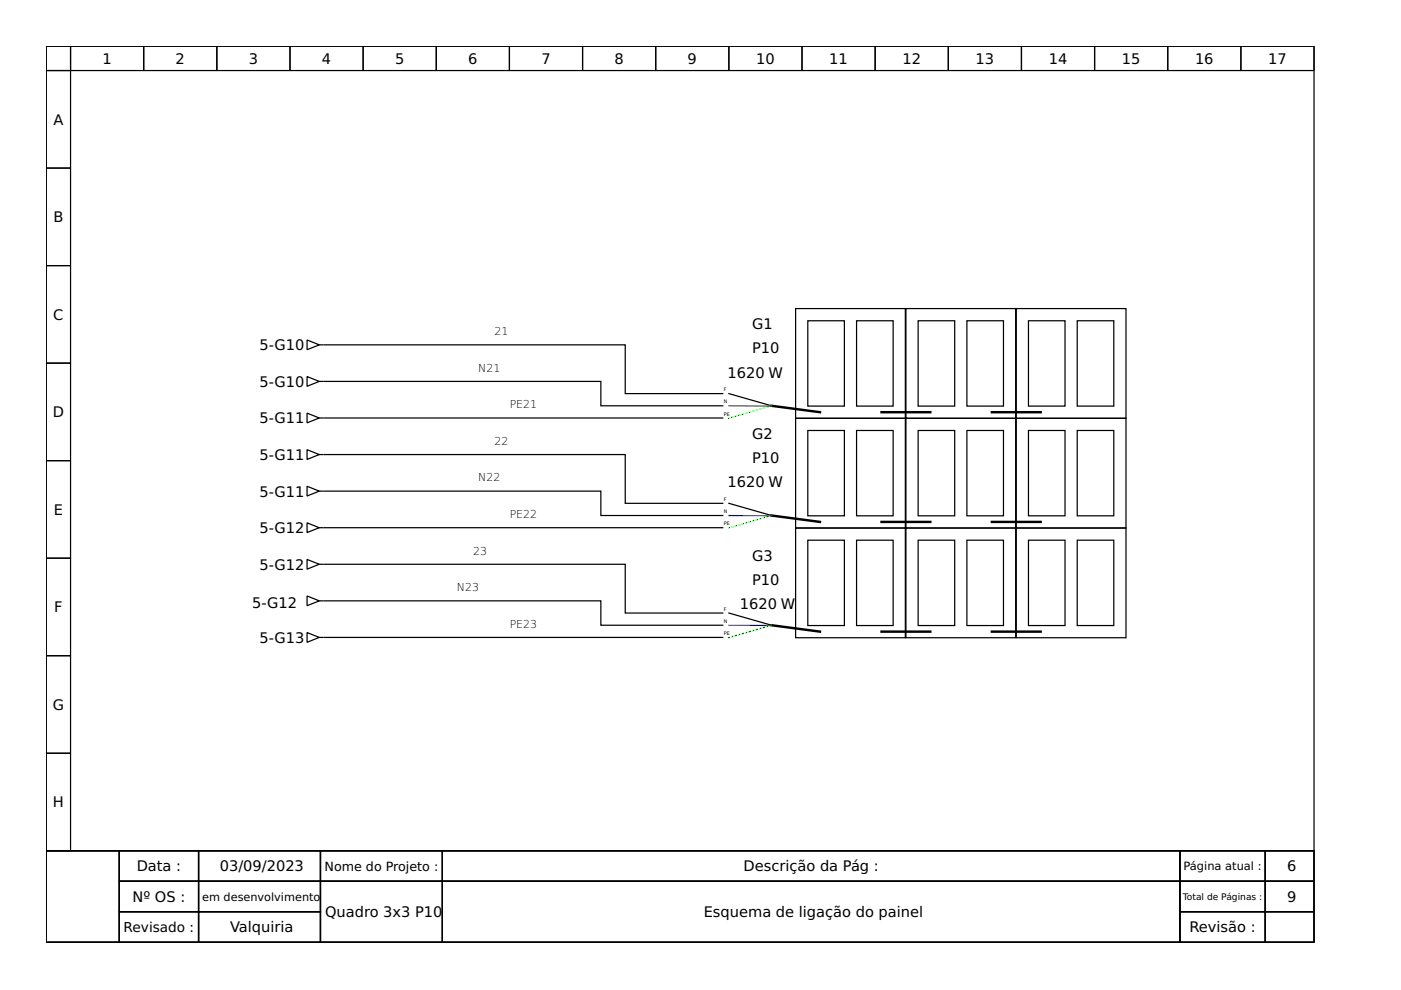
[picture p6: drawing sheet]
<svg xmlns="http://www.w3.org/2000/svg" width="297mm" height="210mm" viewBox="0 0 297 210" stroke-linecap="round" stroke-linejoin="round" font-family="sans-serif">
<g fill="none" stroke="#000" stroke-width=".26">
<path d="M9.8 9.8h268.8v170.6h-268.8zM9.8 9.8h5.2v5.2h-5.2zM9.8 15h5.2v20.6h-5.2zM15 9.8h15.5v5.2h-15.5zM30.5 9.8h15.5v5.2h-15.5zM46 9.8h15.5v5.2h-15.5zM61.5 9.8h15.5v5.2h-15.5zM77 9.8h15.5v5.2h-15.5zM92.5 9.8h15.5v5.2h-15.5zM108 9.8h15.5v5.2h-15.5zM123.5 9.8h15.5v5.2h-15.5zM139 9.8h15.5v5.2h-15.5z"/>
<path d="M154.5 9.8h15.5v5.2h-15.5zM170 9.8h15.6v5.2h-15.6zM185.6 9.8h15.5v5.2h-15.5zM201.1 9.8h15.5v5.2h-15.5zM216.6 9.8h15.5v5.2h-15.5zM232.1 9.8h15.5v5.2h-15.5zM247.6 9.8h15.5v5.2h-15.5zM263.1 9.8h15.5v5.2h-15.5zM9.8 35.6h5.2v20.7h-5.2zM9.8 56.3h5.2v20.7h-5.2zM9.8 77h5.2v20.7h-5.2zM65.1 79.8l2.6 1.1-2.6 1z"/>
<path d="M65.1 72.1l2.6 1-2.6 1zM67.7 73.1h.8M68.7 73.1h63.9v10.4h20.6M168.7 65.4h23.2v23.3h-23.2zM171.3 68h7.7v18.1h-7.7zM181.6 68h7.8v18.1h-7.8zM192.1 65.4h23.2v23.3h-23.2zM194.7 68h7.7v18.1h-7.7zM205 68h7.8v18.1h-7.8zM215.5 65.4h23.2v23.3h-23.2zM218.1 68h7.7v18.1h-7.7zM228.4 68h7.7v18.1h-7.7z"/>
<path d="M9.8 97.7h5.2v20.6h-5.2zM65.1 95.3l2.6 1.1-2.6 1zM65.1 87.6l2.6 1-2.6 1.1zM67.7 96.4h.8M67.7 80.9h.8M67.7 88.6h.8M68.7 88.6h84.5M68.7 96.4h63.9v10.3h20.6M68.7 80.9h58.7v5.1h25.8M154.5 83.5l9.1 2.5M168.7 88.7h23.2v23.3h-23.2zM171.3 91.3h7.7v18.1h-7.7z"/>
<path d="M181.6 91.3h7.8v18.1h-7.8zM192.1 88.7h23.2v23.3h-23.2zM194.7 91.3h7.7v18.1h-7.7zM205 91.3h7.8v18.1h-7.8zM215.5 88.7h23.2v23.3h-23.2zM218.1 91.3h7.7v18.1h-7.7zM228.4 91.3h7.7v18.1h-7.7zM9.8 118.3h5.2v20.7h-5.2zM65.1 118.6l2.6 1-2.6 1.1zM65.1 110.9l2.6 1-2.6 1zM65.1 103.1l2.6 1-2.6 1.1zM67.7 119.6h.8"/>
<path d="M67.7 111.9h.8M67.7 104.1h.8M68.7 119.6h63.9v10.4h20.6M68.7 104.1h58.7v5.2h25.8M68.7 111.9h84.5M154.5 106.7l9.1 2.6M168.7 112h23.2v23.2h-23.2zM171.3 114.5h7.7v18.1h-7.7zM181.6 114.5h7.8v18.1h-7.8zM192.1 112h23.2v23.2h-23.2zM194.7 114.5h7.7v18.1h-7.7zM205 114.5h7.8v18.1h-7.8z"/>
<path d="M215.5 112h23.2v23.2h-23.2zM218.1 114.5h7.7v18.1h-7.7zM228.4 114.5h7.7v18.1h-7.7zM9.8 139h5.2v20.7h-5.2zM65.1 126.4l2.6 1-2.6 1zM65.1 134.1l2.6 1-2.6 1.1zM67.7 127.4h.8M67.7 135.1h.8M68.7 135.1h84.5M68.7 127.4h58.7v5.2h25.8M154.5 130l9.1 2.6M9.8 159.7h5.2v20.7h-5.2z"/>
<path d="M9.8 180.4h268.8v19.4h-268.8zM9.8 180.4h15.5v19.4h-15.5zM25.3 180.4h16.8v6.4h-16.8zM25.3 186.8h16.8v6.5h-16.8zM25.3 193.3h16.8v6.5h-16.8zM42.1 180.4h25.8v6.4h-25.8zM42.1 186.8h25.8v6.5h-25.8zM42.1 193.3h25.8v6.5h-25.8zM67.9 180.4h25.9v6.4h-25.9zM67.9 186.8h25.9v13h-25.9zM93.8 180.4h156.4v6.4h-156.4zM93.8 186.8h156.4v13h-156.4z"/>
<path d="M250.2 180.4h18.1v6.4h-18.1zM250.2 186.8h18.1v6.5h-18.1zM250.2 193.3h18.1v6.5h-18.1zM268.3 180.4h10.3v6.4h-10.3zM268.3 186.8h10.3v6.5h-10.3zM268.3 193.3h10.3v6.5h-10.3z"/>
</g>
<path d="M163.6 86l10.3 1.4M186.9 87.4h10.3M210.3 87.4h10.3M163.6 109.3l10.3 1.4M186.9 110.7h10.3M210.3 110.7h10.3M163.6 132.6l10.3 1.3M186.9 133.9h10.3M210.3 133.9h10.3" fill="none" stroke="#000" stroke-width=".52"/>
<path d="M154.5 86l8.8 .1M154.5 109.3l8.8 .1M154.5 132.6h8.8" fill="none" stroke="#00f" stroke-width=".26"/>
<path d="M163.6 86l-9.1 2.7M163.6 109.3l-9.1 2.7M163.6 132.6l-9.1 2.6" fill="none" stroke="#0f0" stroke-width=".26" stroke-dasharray=".3 .5"/>
<g font-size="3.1">
<text x="21.7" y="13.5">1</text>
<text x="37.2" y="13.5">2</text>
<text x="52.7" y="13.5">3</text>
<text x="68.3" y="13.5">4</text>
<text x="83.8" y="13.5">5</text>
<text x="99.3" y="13.5">6</text>
<text x="114.8" y="13.5">7</text>
<text x="130.3" y="13.5">8</text>
<text x="145.8" y="13.5">9</text>
<text x="160.3" y="13.5">10</text>
<text x="175.8" y="13.5">11</text>
<text x="191.3" y="13.5">12</text>
<text x="206.8" y="13.5">13</text>
<text x="222.4" y="13.5">14</text>
<text x="237.9" y="13.5">15</text>
<text x="253.4" y="13.5">16</text>
<text x="268.9" y="13.5">17</text>
<text x="11.3" y="26.5">A</text>
<text x="11.3" y="47.1">B</text>
<text x="11.3" y="67.8">C</text>
<text x="159.4" y="69.8">G1</text>
<text x="55" y="74.3">5-G10</text>
<text x="159.4" y="74.9">P10</text>
<text x="55" y="82">5-G10</text>
<text x="154.3" y="80.1">1620 W</text>
<text x="11.2" y="88.5">D</text>
<text x="55" y="89.8">5-G11</text>
<text x="159.4" y="93">G2</text>
<text x="55" y="97.5">5-G11</text>
<text x="159.4" y="98.2">P10</text>
<text x="55" y="105.3">5-G11</text>
<text x="154.3" y="103.4">1620 W</text>
<text x="11.4" y="109.2">E</text>
<text x="55" y="113">5-G12</text>
<text x="159.4" y="118.9">G3</text>
<text x="55" y="120.8">5-G12</text>
<text x="159.4" y="124">P10</text>
<text x="11.5" y="129.8">F</text>
<text x="53.5" y="128.9">5-G12</text>
<text x="156.9" y="129.2">1620 W</text>
<text x="55" y="136.3">5-G13</text>
<text x="11.2" y="150.5">G</text>
<text x="11.2" y="171.2">H</text>
<text x="29" y="184.8">Data :</text>
<text x="46.6" y="184.8">03/09/2023</text>
<text x="157.6" y="184.8">Descrição da Pág :</text>
<text x="272.9" y="184.8">6</text>
<text x="28.1" y="191.2">Nº OS :</text>
<text x="272.9" y="191.2">9</text>
<text x="48.8" y="197.7">Valquiria</text>
<text x="68.9" y="194.5">Quadro 3x3 P10</text>
<text x="149.2" y="194.5">Esquema de ligação do painel</text>
<text x="252.2" y="197.7">Revisão :</text>
</g>
<text font-size="2.9" x="26.2" y="197.6">Revisado :</text>
<text font-size="2.7" x="68.8" y="184.6">Nome do Projeto :</text>
<g font-size="2.4">
<text x="250.9" y="184.5">Página atual :</text>
<text x="42.9" y="191">em desenvolvimento</text>
</g>
<g font-size="2.3">
<text x="104.9" y="71">21</text>
<text x="101.4" y="78.8">N21</text>
<text x="108.1" y="86.6">PE21</text>
<text x="104.9" y="94.3">22</text>
<text x="101.4" y="102.1">N22</text>
<text x="108.1" y="109.8">PE22</text>
<text x="100.3" y="117.6">23</text>
<text x="96.9" y="125.3">N23</text>
<text x="108.1" y="133.1">PE23</text>
</g>
<text font-size="1.9" x="250.8" y="190.8">Total de Páginas :</text>
<g font-size="1">
<text x="153.5" y="82.9">F</text>
<text x="153.5" y="85.5">N</text>
<text x="153.5" y="88.1">PE</text>
<text x="153.5" y="106.2">F</text>
<text x="153.5" y="108.8">N</text>
<text x="153.5" y="111.4">PE</text>
<text x="153.5" y="129.5">F</text>
<text x="153.5" y="132">N</text>
<text x="153.5" y="134.6">PE</text>
</g>
</svg>
